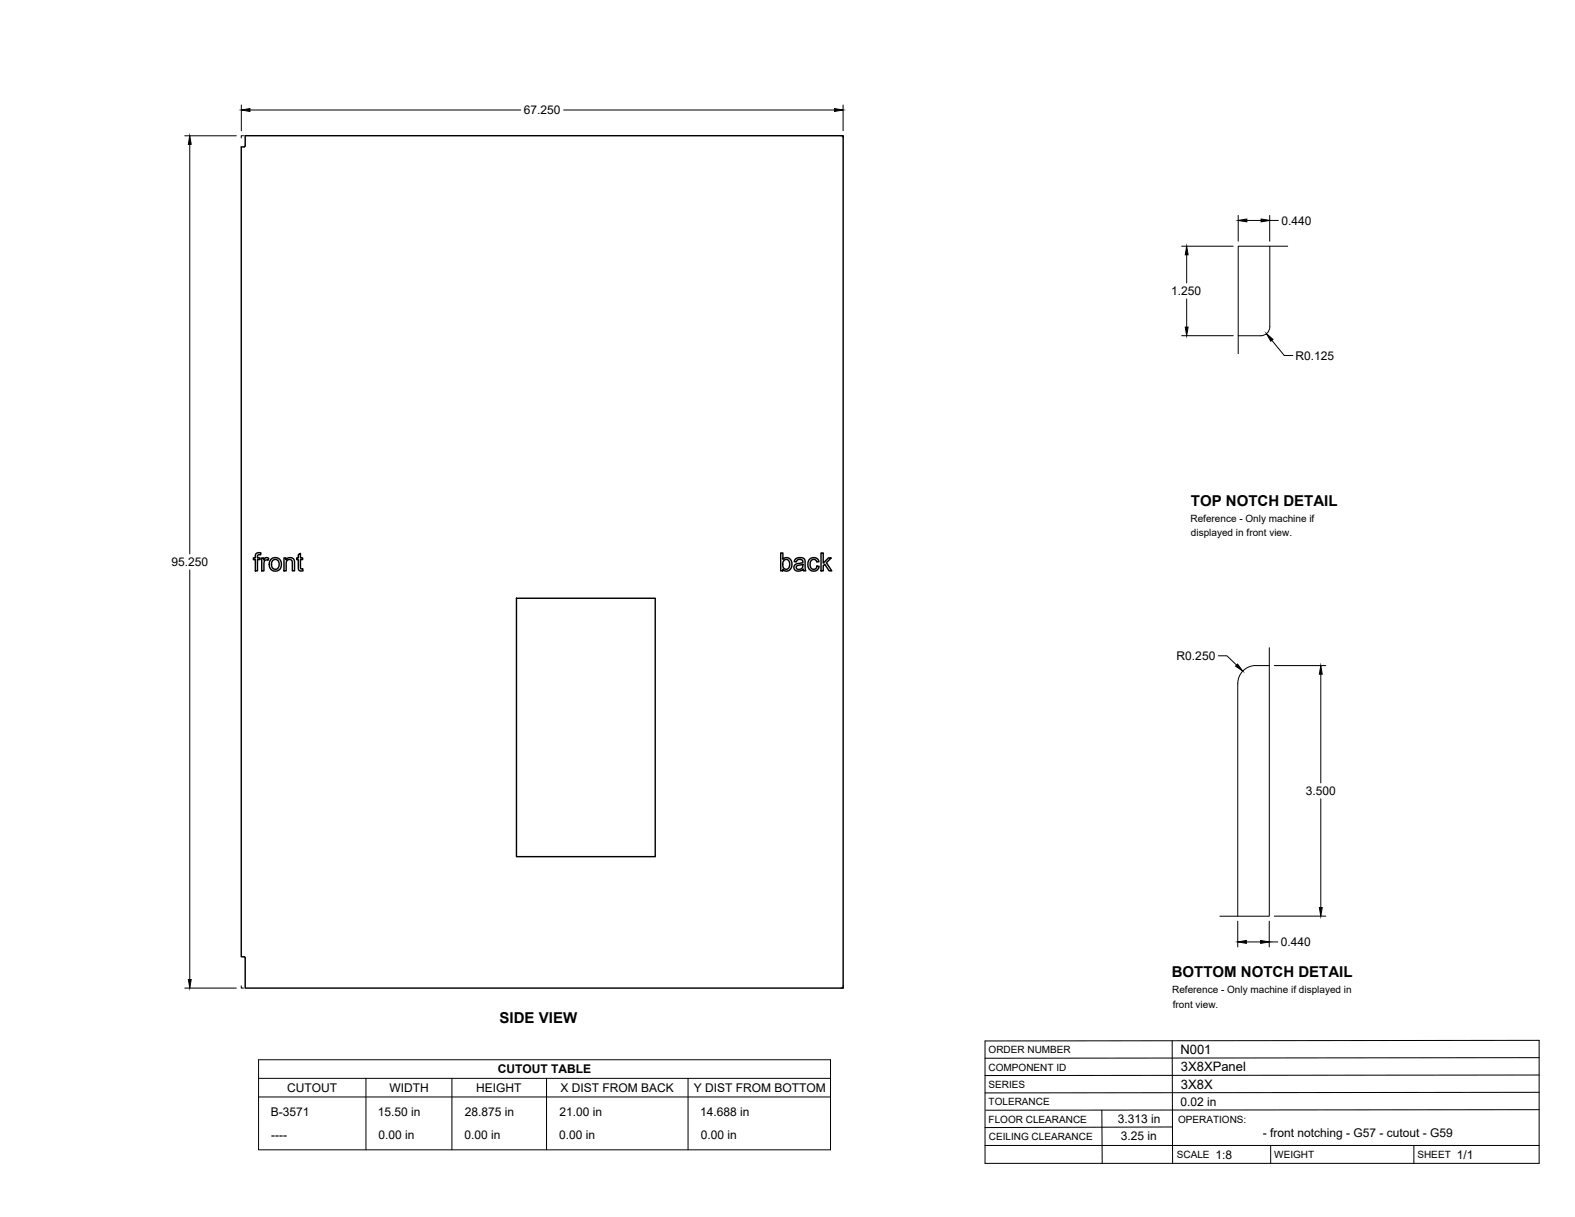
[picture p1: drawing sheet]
<svg xmlns="http://www.w3.org/2000/svg" width="559mm" height="432mm" viewBox="0 0 559 432" stroke-linecap="round" stroke-linejoin="round" font-family="sans-serif">
<!-- layer: Visible -->
<g fill="none" stroke="#000" stroke-width=".51">
<path d="M87 48.2h212.1v302.4h-212.1v-10.7l-.2-.4h-1.2v-287.4l1.3-.2zM90.9 196.4l.8-.3 .9 .1-.1 .7a.72 .72 0 0 0-.8-.1 .72 .72 0 0 0-.3 .7v.5h.9v.5h-.9v4h-.8v-4h-.7v-.5h.7zM92.9 198h.7v.6a1.12 1.12 0 0 1 1.8-.5l-.3 .7a1.01 1.01 0 0 0-1.2 .1 1.01 1.01 0 0 0-.3 1.2v2.4h-.7zM96.1 198.5a2.3 2.3 0 0 1 3.8 1.6 2.3 2.3 0 0 1-3.5 2.1 2.84 2.84 0 0 1-.3-3.7zM96.7 198.9l.6-.4h.8l.8 .9v1.7l-.6 .8-1 .1-.7-.7-.3-1.2zM100.8 198h.7v.6a1.65 1.65 0 0 1 1.9-.7 1.65 1.65 0 0 1 1.1 1.8v2.8h-.8l-.1-3.6-.7-.4-.9 .3-.5 .9v2.8h-.7zM105.8 196.8l.8-.5v1.7h.8v.5h-.8v3.2l.8 .1 .1 .7-.6 .1a1.04 1.04 0 0 1-1.1-1.4v-2.7h-.5v-.5h.5zM277 196.2h.8v2.3a1.98 1.98 0 0 1 2.5-.2 1.98 1.98 0 0 1 .6 2.4l-.2 .9a1.75 1.75 0 0 1-3 .4v.5h-.7zM278.3 198.7l.2-.1a1.74 1.74 0 0 1 1.7 1 1.74 1.74 0 0 1-.4 2l-.7 .4-.8-.2a2.22 2.22 0 0 1-.6-2.2zM282.1 198.5l1.5-.7 1.2 .2 .6 .3 .5 4.2h-.8l-.2-.5a1.76 1.76 0 0 1-1.9 .7 1.76 1.76 0 0 1-1.3-1.6l.5-.8 1.8-.5a.68 .68 0 0 0 .8-.7 .68 .68 0 0 0-.8-.6 1.11 1.11 0 0 0-1.4 .9l-.8-.1zM287.2 198.4a1.95 1.95 0 0 1 3.4 .9l-.8 .1a1.26 1.26 0 0 0-1.6-.8 1.26 1.26 0 0 0-.8 1.6l.1 .9 .7 .8a1.16 1.16 0 0 0 1.7-1l.7 .1-.3 .9a2.07 2.07 0 0 1-2.5 .6 2.07 2.07 0 0 1-1.2-2.2l.2-1.2zM291.3 196.2h.8v3.6l1.8-1.8h1l-1.7 1.6 1.9 2.9h-.9l-1.6-2.3-.5 .5v1.8h-.8z"/>
<path d="M183.2 212.3h49.3v91.7h-49.3zM282.7 200.9l1.4-.5a.44 .44 0 0 1 .6-.1 .44 .44 0 0 1 .2 .5 1.2 1.2 0 0 1-1.1 1.2 1.2 1.2 0 0 1-1.3-.8z"/>
</g>
<!-- layer: Reference -->
<path d="M86.4 48.2h-.8v.8M298.3 48.2h.8v.8M450.5 87.4v28.5a3.2 3.2 0 0 1-3.2 3.2h-8M456.9 87.4h-17.6v38.1M450.3 236.2a12.8 12.8 0 0 0-7.7 .6 6.4 6.4 0 0 0-3.4 5.7l-.1 82.6M450.3 229.8v95.3h-17.5M85.6 349.8v.8h.8M299.1 349.8v.8h-.8" fill="none" stroke="#000" stroke-width=".35"/>
<!-- layer: Titleblock -->
<path d="M349.5 369.3l196.6-.2v43.7h-196.6zM415.9 369.3l.1 43.5M546.1 375.3l-196.6 .2M390.9 393.9l.2 18.9M416 399.9l-66.5 .2M546.1 393.7l-196.3 .2M546.1 387.6l-196.6 .2M546.1 381.4l-196.6 .2M349.5 406.4h196.6M450.8 406.4v6.4M501.6 406.4v6.4" fill="none" stroke="#000" stroke-width=".36"/>
<!-- layer: Custom Tables -->
<path d="M91.7 376h203v32h-203zM91.7 382.6h203M91.7 389.2h203M129.8 382.6v25.4M160.3 382.6v25.4M193.9 382.6v25.4M244.1 382.6v25.4" fill="none" stroke="#000" stroke-width=".35"/>
<!-- layer: FD_Dimensions -->
<g fill="none" stroke="#000" stroke-width=".35">
<path d="M85.6 37.3v9.1M88.7 39h96.1M200 39h96.1M299.1 37.3v9.1M65.6 48.2h18.2M67.3 51.2v145.4M439.3 76.4v9.2M442.4 78.2h5M450.5 76.4v9.2M450.5 78.2h3M419.2 87.4h18.3M421 90.4v10"/>
<path d="M419.2 119.1h18.3M421 106.1v10M451.3 120.8l4.4 5.3h3M67.3 202.2v145.3M432.3 232.7h3l3.4 3.3M452.1 236.2h18.3M468.6 239.2v38.6M468.6 283.4v38.6M439.1 326.8v9.2M442.2 334.2h5.1M450.3 326.8v9.2M450.3 334.2h3.1"/>
<path d="M452.1 325.1h18.3M65.6 350.6h18.2"/>
</g>
<g fill="#000" stroke="#000" stroke-width=".35">
<path d="M85.6 39l3.1-.5v1zM296.1 38.5l3 .5-3 .5zM67.3 48.2l.5 3h-1zM439.3 78.2l3.1-.5v1zM447.4 77.7l3.1 .5-3.1 .5zM421 87.4l.5 3h-1zM420.5 116.1h1l-.5 3zM449.3 118.4l2.4 2-.8 .7zM439.1 235.6l1.8 2.5-2.5-1.8zM468.6 236.2l.5 3h-1zM439.1 334.2l3.1-.5v1zM447.3 333.7l3 .5-3 .5z"/>
<path d="M468.1 322h1l-.5 3.1zM66.8 347.5h1l-.5 3.1z"/>
</g>
<g font-size="5.3">
<text x="422.6" y="179.5">TOP NOTCH DETAIL</text>
<text x="415.8" y="346.8">BOTTOM NOTCH DETAIL</text>
<text x="177.3" y="363.1">SIDE VIEW</text>
</g>
<g font-size="4.6">
<text x="418.8" y="373.8">N001</text>
<text x="419" y="380.1">3X8XPanel</text>
<text x="419" y="386.2">3X8X</text>
</g>
<g font-size="4.3">
<text x="185.9" y="40.5">67.250</text>
<text x="454.6" y="79.7">0.440</text>
<text x="415.6" y="104.7">1.250</text>
<text x="459.6" y="127.6">R0.125</text>
<text x="60.8" y="200.9">95.250</text>
<text x="417.5" y="234.2">R0.250</text>
<text x="463.3" y="282.1">3.500</text>
<text x="454.5" y="335.7">0.440</text>
<text x="176.6" y="380.8">CUTOUT TABLE</text>
<text x="101.9" y="387.4">CUTOUT</text>
<text x="138.2" y="387.4">WIDTH</text>
<text x="169" y="387.4">HEIGHT</text>
<text x="198.9" y="387.4">X DIST FROM BACK</text>
<text x="246.1" y="387.4">Y DIST FROM BOTTOM</text>
<text x="418.8" y="392.4">0.02 in</text>
<text x="96.1" y="396.1">B-3571</text>
<text x="134.1" y="396.1">15.50 in</text>
<text x="164.9" y="396.1">28.875 in</text>
<text x="198.5" y="396.1">21.00 in</text>
<text x="248.4" y="396.1">14.688 in</text>
<text x="396.6" y="398.3">3.313 in</text>
<text x="96.2" y="404">----</text>
<text x="134.3" y="404">0.00 in</text>
<text x="164.8" y="404">0.00 in</text>
<text x="198.4" y="404">0.00 in</text>
<text x="248.6" y="404">0.00 in</text>
<text x="397.7" y="404.3">3.25 in</text>
<text x="448.1" y="403.3">- front notching - G57 - cutout - G59</text>
<text x="431.3" y="411.1">1:8</text>
<text x="516.9" y="411.1">1/1</text>
</g>
<g font-size="3.5">
<text x="422.4" y="185">Reference - Only machine if</text>
<text x="422.6" y="190.2">displayed in front view.</text>
<text x="415.9" y="352.4">Reference - Only machine if displayed in</text>
<text x="416.1" y="357.5">front view.</text>
<text x="350.8" y="373.6">ORDER NUMBER</text>
<text x="350.8" y="379.9">COMPONENT ID</text>
<text x="350.8" y="386.1">SERIES</text>
<text x="350.8" y="392.2">TOLERANCE</text>
<text x="350.8" y="398.4">FLOOR CLEARANCE</text>
<text x="418" y="398.4">OPERATIONS:</text>
<text x="350.8" y="404.4">CEILING CLEARANCE</text>
<text x="417.5" y="410.9">SCALE</text>
<text x="452.1" y="410.9">WEIGHT</text>
<text x="502.9" y="410.9">SHEET</text>
</g>
</svg>
